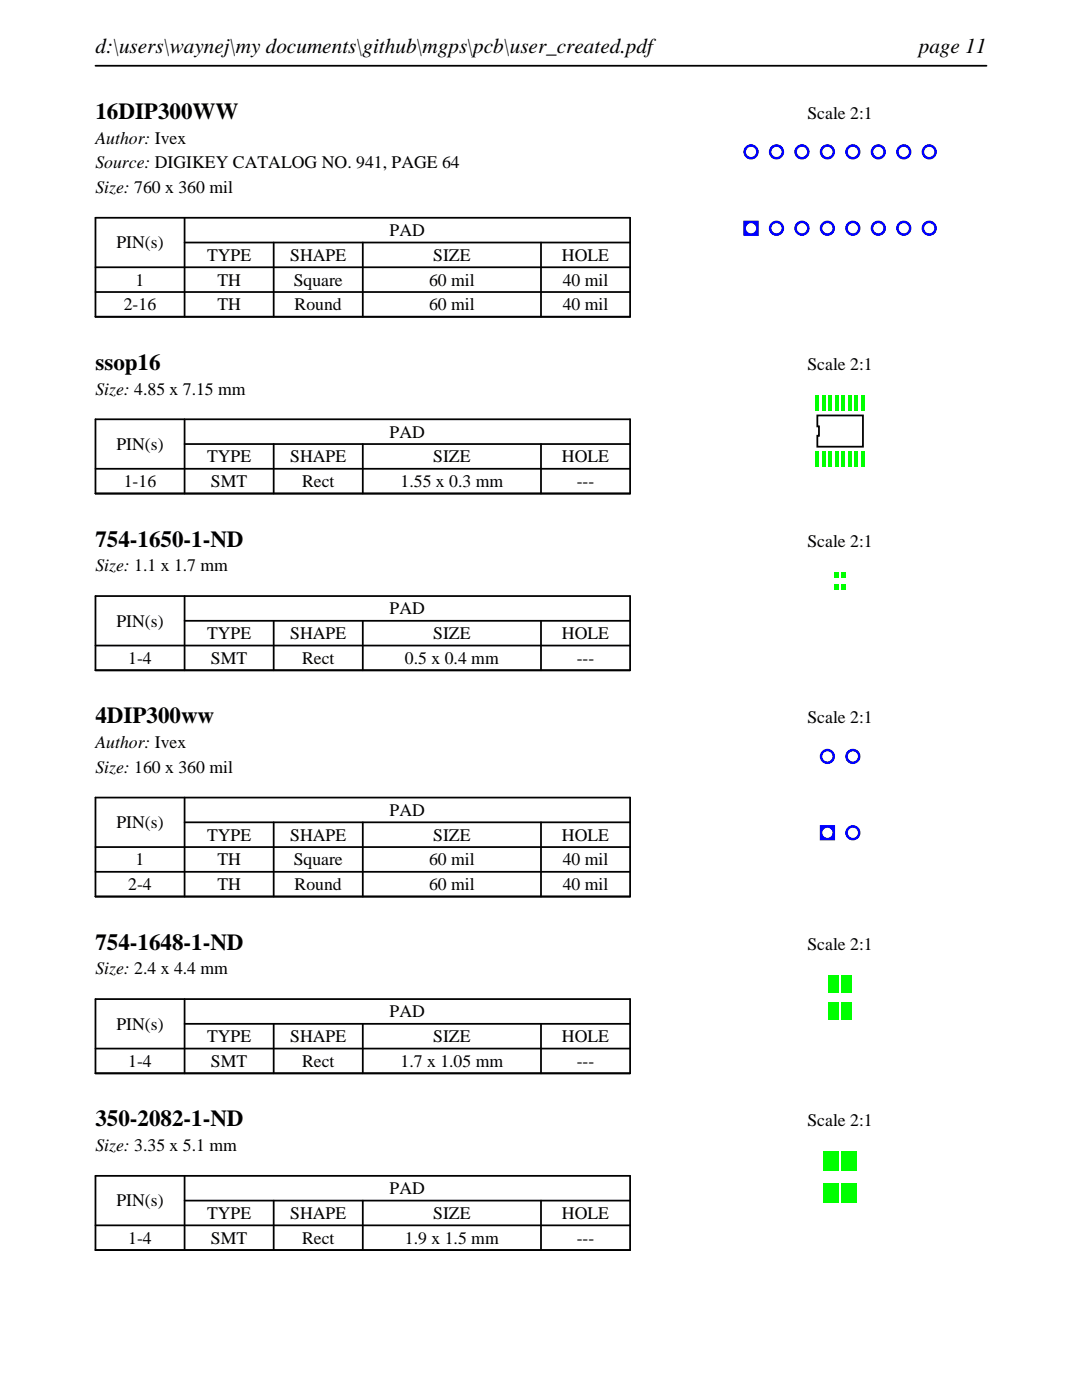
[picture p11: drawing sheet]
<svg xmlns="http://www.w3.org/2000/svg" width="216mm" height="279mm" viewBox="0 0 216 279" stroke-linecap="round" stroke-linejoin="round" font-family="sans-serif">
<path d="M19 13.1h177.8M19 43.5h106.7v19.7h-106.7zM19 53.3h106.7M19 58.3h106.7M36.8 48.4h88.9M36.8 43.5v19.7M54.6 48.4v14.8M72.4 48.4v14.8M107.9 48.4v14.8" fill="none" stroke="#000" stroke-width=".35"/>
<g fill="#00f">
<path d="M148.3 44v3.1h3.1v-3.1zM148.8 45.6a1.05 1.05 0 0 1 2.1 0 1.05 1.05 0 0 1-2.1 0z"/>
<path d="M153.4 45.6a1.55 1.55 0 0 0 3.1 0 1.55 1.55 0 0 0-3.1 0zM153.9 45.6a1.05 1.05 0 0 1 2.1 0 1.05 1.05 0 0 1-2.1 0z"/>
<path d="M158.5 45.6a1.52 1.52 0 0 0 3 0 1.52 1.52 0 0 0-3 0zM159 45.6a1.02 1.02 0 0 1 2 0 1.02 1.02 0 0 1-2 0z"/>
<path d="M163.6 45.6a1.52 1.52 0 0 0 3 0 1.52 1.52 0 0 0-3 0zM164.1 45.6a1.02 1.02 0 0 1 2 0 1.02 1.02 0 0 1-2 0z"/>
<path d="M168.7 45.6a1.52 1.52 0 0 0 3 0 1.52 1.52 0 0 0-3 0zM169.2 45.6a1.02 1.02 0 0 1 2 0 1.02 1.02 0 0 1-2 0z"/>
<path d="M173.7 45.6a1.55 1.55 0 0 0 3.1 0 1.55 1.55 0 0 0-3.1 0zM174.2 45.6a1.05 1.05 0 0 1 2.1 0 1.05 1.05 0 0 1-2.1 0z"/>
<path d="M178.8 45.6a1.55 1.55 0 0 0 3.1 0 1.55 1.55 0 0 0-3.1 0zM179.3 45.6a1.05 1.05 0 0 1 2.1 0 1.05 1.05 0 0 1-2.1 0z"/>
<path d="M183.9 45.6a1.52 1.52 0 0 0 3 0 1.52 1.52 0 0 0-3 0zM184.4 45.6a1.02 1.02 0 0 1 2 0 1.02 1.02 0 0 1-2 0z"/>
<path d="M183.9 30.3a1.52 1.52 0 0 0 3 0 1.52 1.52 0 0 0-3 0zM184.4 30.3a1.02 1.02 0 0 1 2 0 1.02 1.02 0 0 1-2 0z"/>
<path d="M178.8 30.3a1.55 1.55 0 0 0 3.1 0 1.55 1.55 0 0 0-3.1 0zM179.3 30.3a1.05 1.05 0 0 1 2.1 0 1.05 1.05 0 0 1-2.1 0z"/>
<path d="M173.7 30.3a1.55 1.55 0 0 0 3.1 0 1.55 1.55 0 0 0-3.1 0zM174.2 30.3a1.05 1.05 0 0 1 2.1 0 1.05 1.05 0 0 1-2.1 0z"/>
<path d="M168.7 30.3a1.52 1.52 0 0 0 3 0 1.52 1.52 0 0 0-3 0zM169.2 30.3a1.02 1.02 0 0 1 2 0 1.02 1.02 0 0 1-2 0z"/>
<path d="M163.6 30.3a1.52 1.52 0 0 0 3 0 1.52 1.52 0 0 0-3 0zM164.1 30.3a1.02 1.02 0 0 1 2 0 1.02 1.02 0 0 1-2 0z"/>
<path d="M158.5 30.3a1.52 1.52 0 0 0 3 0 1.52 1.52 0 0 0-3 0zM159 30.3a1.02 1.02 0 0 1 2 0 1.02 1.02 0 0 1-2 0z"/>
<path d="M153.4 30.3a1.55 1.55 0 0 0 3.1 0 1.55 1.55 0 0 0-3.1 0zM153.9 30.3a1.05 1.05 0 0 1 2.1 0 1.05 1.05 0 0 1-2.1 0z"/>
<path d="M148.3 30.3a1.55 1.55 0 0 0 3.1 0 1.55 1.55 0 0 0-3.1 0zM148.8 30.3a1.05 1.05 0 0 1 2.1 0 1.05 1.05 0 0 1-2.1 0z"/>
</g>
<path d="M19 83.7h106.7v14.8h-106.7zM19 93.6h106.7M36.8 88.6h88.9M36.8 83.7v14.8M54.6 88.6v9.9M72.4 88.6v9.9M107.9 88.6v9.9" fill="none" stroke="#000" stroke-width=".35"/>
<path d="M163.1 82.9h9.1v6.2h-9.1v-2.1h.3v-1.9h-.3z" fill="none" stroke="#000" stroke-width=".36"/>
<g fill="#0f0">
<path d="M162.8 90.1h.6v3.1h-.6z"/>
<path d="M164.1 90.1h.6v3.1h-.6z"/>
<path d="M165.4 90.1h.6v3.1h-.6z"/>
<path d="M166.7 90.1h.6v3.1h-.6z"/>
<path d="M168 90.1h.6v3.1h-.6z"/>
<path d="M169.3 90.1h.6v3.1h-.6z"/>
<path d="M170.6 90.1h.6v3.1h-.6z"/>
<path d="M171.9 90.1h.6v3.1h-.6z"/>
<path d="M171.9 78.9h.6v3.1h-.6z"/>
<path d="M170.6 78.9h.6v3.1h-.6z"/>
<path d="M169.3 78.9h.6v3.1h-.6z"/>
<path d="M168 78.9h.6v3.1h-.6z"/>
<path d="M166.7 78.9h.6v3.1h-.6z"/>
<path d="M165.4 78.9h.6v3.1h-.6z"/>
<path d="M164.1 78.9h.6v3.1h-.6z"/>
<path d="M162.8 78.9h.6v3.1h-.6z"/>
</g>
<path d="M19 119h106.7v14.8h-106.7zM36.8 119v14.8M19 128.8h106.7M36.8 123.9h88.9M54.6 123.9v9.9M72.4 123.9v9.9M107.9 123.9v9.9" fill="none" stroke="#000" stroke-width=".35"/>
<g fill="#0f0">
<path d="M166.5 116.6h.8v1h-.8z"/>
<path d="M167.9 116.6h.8v1h-.8z"/>
<path d="M167.9 114.2h.8v1h-.8z"/>
<path d="M166.5 114.2h.8v1h-.8z"/>
</g>
<path d="M19 159.2h106.7v19.7h-106.7zM36.8 159.2v19.7M19 169.1h106.7M19 174h106.7M36.8 164.1h88.9M54.6 164.1v14.8M72.4 164.1v14.8M107.9 164.1v14.8" fill="none" stroke="#000" stroke-width=".35"/>
<g fill="#00f">
<path d="M163.6 164.7v3h3v-3zM164.1 166.2a1.02 1.02 0 0 1 2 0 1.02 1.02 0 0 1-2 0z"/>
<path d="M168.7 166.2a1.52 1.52 0 0 0 3 0 1.52 1.52 0 0 0-3 0zM169.2 166.2a1.02 1.02 0 0 1 2 0 1.02 1.02 0 0 1-2 0z"/>
<path d="M168.7 151a1.52 1.52 0 0 0 3 0 1.52 1.52 0 0 0-3 0zM169.2 151a1.02 1.02 0 0 1 2 0 1.02 1.02 0 0 1-2 0z"/>
<path d="M163.6 151a1.52 1.52 0 0 0 3 0 1.52 1.52 0 0 0-3 0zM164.1 151a1.02 1.02 0 0 1 2 0 1.02 1.02 0 0 1-2 0z"/>
</g>
<path d="M19 199.4h106.7v14.8h-106.7zM36.8 199.4v14.8M19 209.3h106.7M36.8 204.3h88.9M54.6 204.3v9.9M72.4 204.3v9.9M107.9 204.3v9.9" fill="none" stroke="#000" stroke-width=".35"/>
<g fill="#0f0">
<path d="M165.2 200h2.1v3.4h-2.1z"/>
<path d="M167.9 200h2.1v3.4h-2.1z"/>
<path d="M167.9 194.6h2.1v3.4h-2.1z"/>
<path d="M165.2 194.6h2.1v3.4h-2.1z"/>
</g>
<path d="M19 234.7h106.7v14.8h-106.7zM36.8 239.6h88.9M36.8 234.7v14.8M54.6 239.6v9.9M72.4 239.6v9.9M107.9 239.6v9.9M19 244.5h106.7" fill="none" stroke="#000" stroke-width=".35"/>
<g fill="#0f0">
<path d="M164.3 236.3h3v3.8h-3z"/>
<path d="M168 236.3h3v3.8h-3z"/>
<path d="M168 229.9h3v3.8h-3z"/>
<path d="M164.3 229.9h3v3.8h-3z"/>
</g>
<g font-size="4.6">
<text x="19" y="23.7">16DIP300WW</text>
<text x="19" y="73.8">ssop16</text>
<text x="19" y="109.1">754-1650-1-ND</text>
<text x="19" y="144.4">4DIP300ww</text>
<text x="19" y="189.5">754-1648-1-ND</text>
<text x="19" y="224.8">350-2082-1-ND</text>
</g>
<g font-size="4.2">
<text x="19" y="10.6">d:\users\waynej\my documents\github\mgps\pcb\user_created.pdf</text>
<text x="183.3" y="10.6">page 11</text>
</g>
<g font-size="3.5">
<text x="161.1" y="23.7">Scale 2:1</text>
<text x="19" y="28.6">Author: Ivex</text>
<text x="19" y="33.6">Source: DIGIKEY CATALOG NO. 941, PAGE 64</text>
<text x="19" y="38.5">Size: 760 x 360 mil</text>
<text x="77.8" y="47.1">PAD</text>
<text x="23.2" y="49.6">PIN(s)</text>
<text x="41.3" y="52.1">TYPE</text>
<text x="57.9" y="52.1">SHAPE</text>
<text x="86.4" y="52.1">SIZE</text>
<text x="112.1" y="52.1">HOLE</text>
<text x="27.1" y="57">1</text>
<text x="43.4" y="57">TH</text>
<text x="58.6" y="57">Square</text>
<text x="85.6" y="57">60 mil</text>
<text x="112.3" y="57">40 mil</text>
<text x="24.7" y="61.9">2-16</text>
<text x="43.4" y="61.9">TH</text>
<text x="58.8" y="61.9">Round</text>
<text x="85.6" y="61.9">60 mil</text>
<text x="112.3" y="61.9">40 mil</text>
<text x="161.1" y="73.8">Scale 2:1</text>
<text x="19" y="78.7">Size: 4.85 x 7.15 mm</text>
<text x="23.2" y="89.8">PIN(s)</text>
<text x="77.8" y="87.3">PAD</text>
<text x="41.3" y="92.3">TYPE</text>
<text x="57.9" y="92.3">SHAPE</text>
<text x="86.4" y="92.3">SIZE</text>
<text x="112.1" y="92.3">HOLE</text>
<text x="24.7" y="97.2">1-16</text>
<text x="42.1" y="97.2">SMT</text>
<text x="60.3" y="97.2">Rect</text>
<text x="79.9" y="97.2">1.55 x 0.3 mm</text>
<text x="115.1" y="97.2">---</text>
<text x="161.1" y="109.1">Scale 2:1</text>
<text x="19" y="114">Size: 1.1 x 1.7 mm</text>
<text x="23.2" y="125.1">PIN(s)</text>
<text x="77.8" y="122.6">PAD</text>
<text x="41.3" y="127.6">TYPE</text>
<text x="57.9" y="127.6">SHAPE</text>
<text x="86.4" y="127.6">SIZE</text>
<text x="112.1" y="127.6">HOLE</text>
<text x="25.6" y="132.5">1-4</text>
<text x="42.1" y="132.5">SMT</text>
<text x="60.3" y="132.5">Rect</text>
<text x="80.8" y="132.5">0.5 x 0.4 mm</text>
<text x="115.1" y="132.5">---</text>
<text x="19" y="149.3">Author: Ivex</text>
<text x="161.1" y="144.4">Scale 2:1</text>
<text x="19" y="154.2">Size: 160 x 360 mil</text>
<text x="23.2" y="165.3">PIN(s)</text>
<text x="41.3" y="167.8">TYPE</text>
<text x="57.9" y="167.8">SHAPE</text>
<text x="77.8" y="162.8">PAD</text>
<text x="86.4" y="167.8">SIZE</text>
<text x="112.1" y="167.8">HOLE</text>
<text x="27.1" y="172.7">1</text>
<text x="43.4" y="172.7">TH</text>
<text x="58.6" y="172.7">Square</text>
<text x="85.6" y="172.7">60 mil</text>
<text x="112.3" y="172.7">40 mil</text>
<text x="25.6" y="177.7">2-4</text>
<text x="43.4" y="177.7">TH</text>
<text x="58.8" y="177.7">Round</text>
<text x="85.6" y="177.7">60 mil</text>
<text x="112.3" y="177.7">40 mil</text>
<text x="161.1" y="189.5">Scale 2:1</text>
<text x="19" y="194.5">Size: 2.4 x 4.4 mm</text>
<text x="77.8" y="203.1">PAD</text>
<text x="23.2" y="205.5">PIN(s)</text>
<text x="41.3" y="208">TYPE</text>
<text x="57.9" y="208">SHAPE</text>
<text x="86.4" y="208">SIZE</text>
<text x="112.1" y="208">HOLE</text>
<text x="25.6" y="212.9">1-4</text>
<text x="42.1" y="212.9">SMT</text>
<text x="60.3" y="212.9">Rect</text>
<text x="79.9" y="212.9">1.7 x 1.05 mm</text>
<text x="115.1" y="212.9">---</text>
<text x="161.1" y="224.8">Scale 2:1</text>
<text x="19" y="229.7">Size: 3.35 x 5.1 mm</text>
<text x="77.8" y="238.3">PAD</text>
<text x="23.2" y="240.8">PIN(s)</text>
<text x="41.3" y="243.3">TYPE</text>
<text x="57.9" y="243.3">SHAPE</text>
<text x="86.4" y="243.3">SIZE</text>
<text x="112.1" y="243.3">HOLE</text>
<text x="25.6" y="248.2">1-4</text>
<text x="42.1" y="248.2">SMT</text>
<text x="60.3" y="248.2">Rect</text>
<text x="80.8" y="248.2">1.9 x 1.5 mm</text>
<text x="115.1" y="248.2">---</text>
</g>
</svg>
